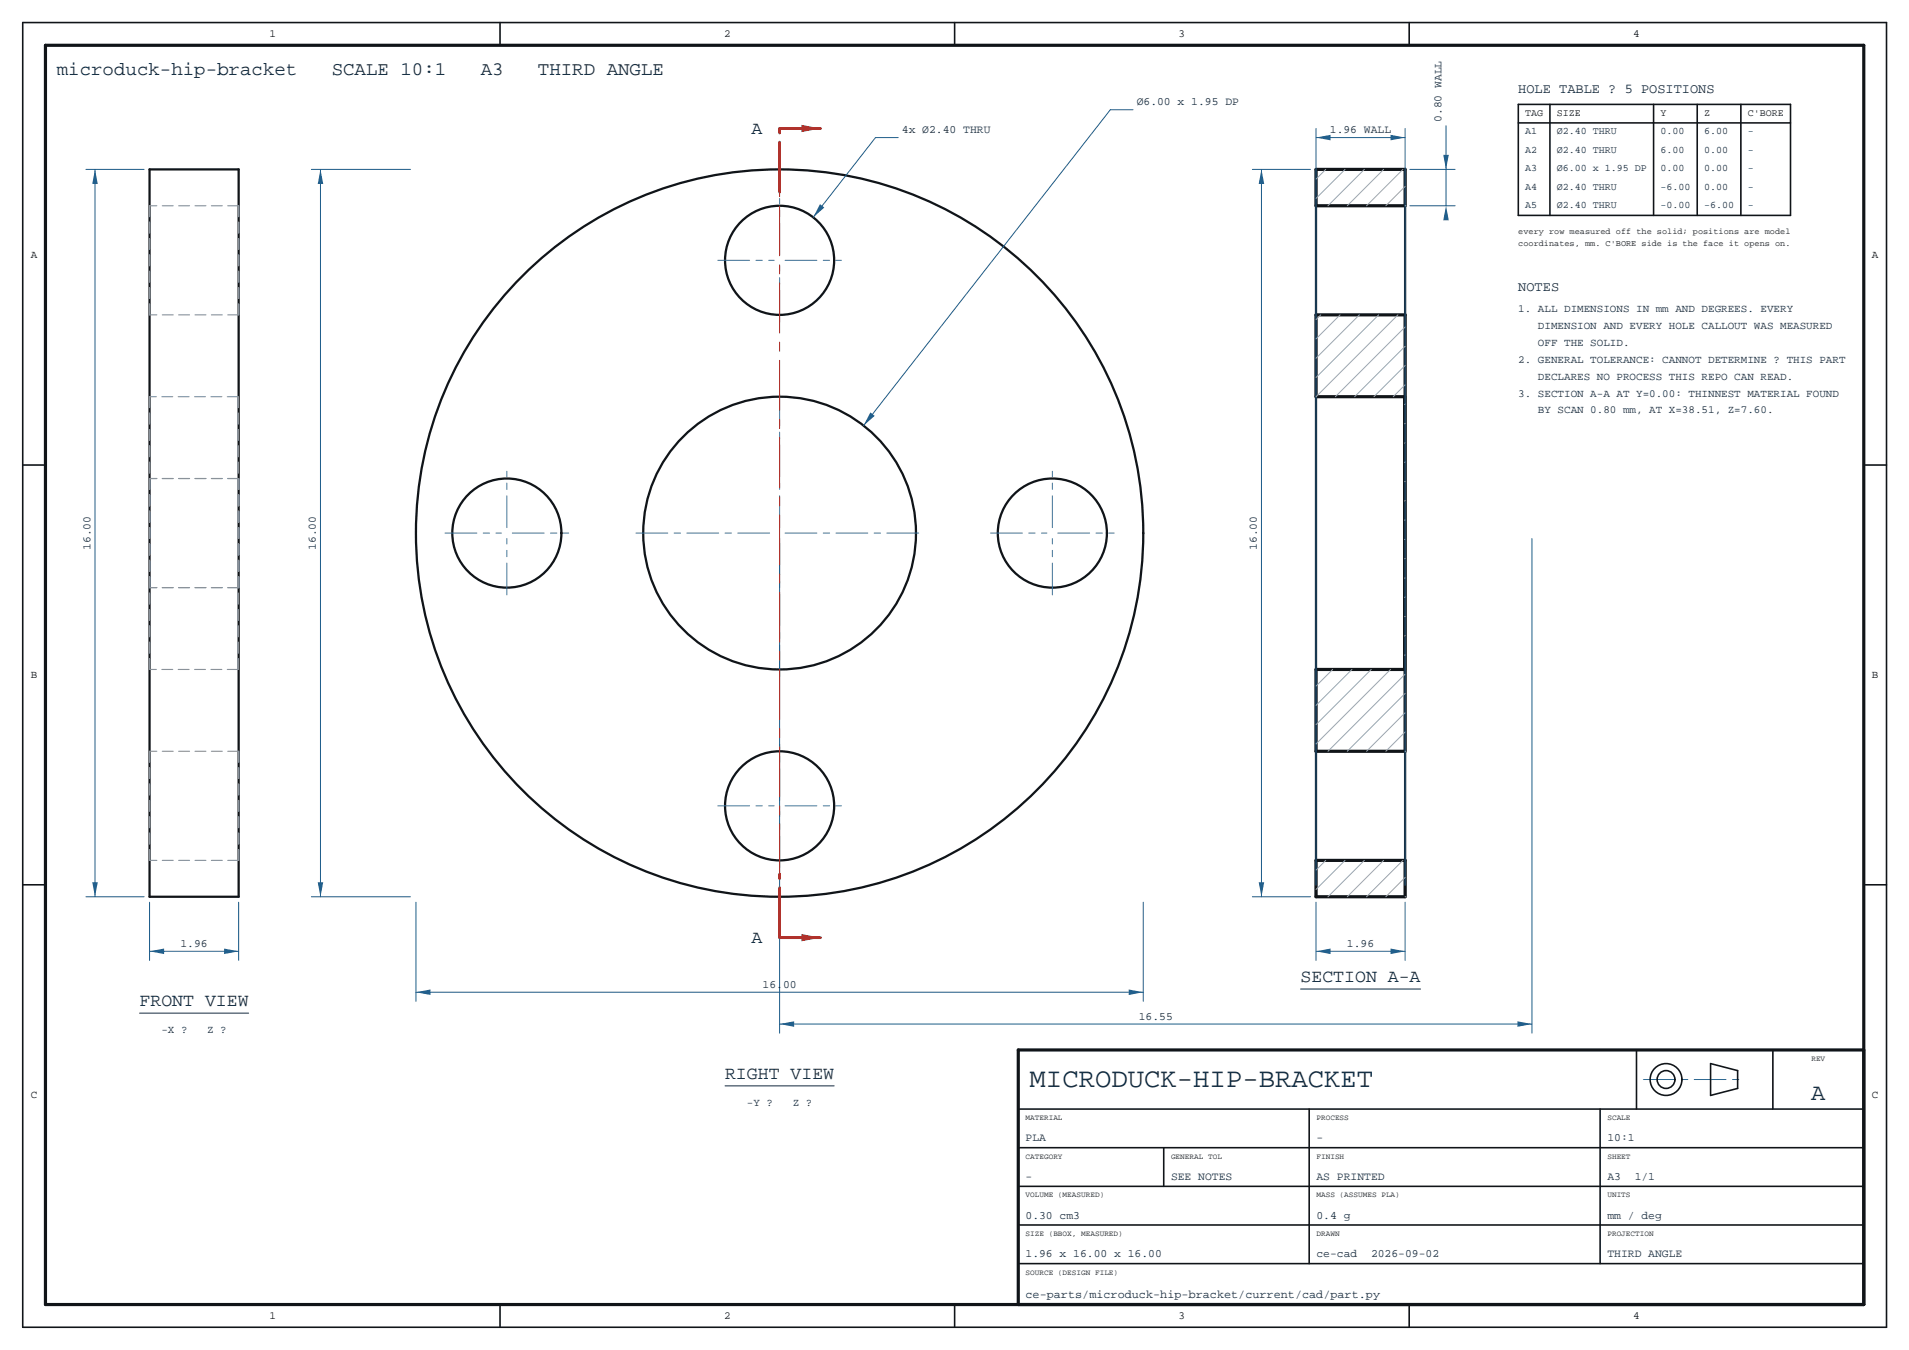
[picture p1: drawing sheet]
<svg xmlns="http://www.w3.org/2000/svg" width="420mm" height="297mm" viewBox="0 0 420 297" stroke-linecap="round" stroke-linejoin="round" font-family="sans-serif">
<g fill="none" stroke="#101418" stroke-width=".5">
<path d="M32.9 37.3h19.6v160h-19.6zM289.5 37.3v160M309.1 37.3v160"/>
<circle cx="171.5" cy="57.3" r="12"/>
<circle cx="111.5" cy="117.3" r="12"/>
<circle cx="171.5" cy="117.3" r="80"/>
<circle cx="171.5" cy="117.3" r="30"/>
<circle cx="231.5" cy="117.3" r="12"/>
<circle cx="171.5" cy="177.3" r="12"/>
</g>
<path d="M289.5 37.3h19.6v8h-19.6zM289.5 69.3h19.6v96h-19.6v-18h19.5v-60h-19.5zM289.5 189.3h19.6v8h-19.6z" fill="none" stroke="#101418" stroke-width=".7"/>
<g fill="none" stroke="#8892a0" stroke-width=".25" stroke-dasharray="2.4 1.2">
<path d="M32.9 45.3v24M52.5 45.3v24M52.5 45.3h-19.6M32.9 69.3v-24M52.5 69.3v-24M52.5 69.3h-19.6M32.9 87.3v60M52.4 87.3h-19.5M52.4 87.3v60M32.9 105.3v24M52.5 105.3v24M52.5 105.3h-19.6"/>
<path d="M32.9 129.3v-24M52.5 129.3v-24M52.5 129.3h-19.6M32.9 147.3v-60M52.4 147.3v-60M52.4 147.3h-19.5M32.9 165.3v24M52.5 165.3v24M52.5 165.3h-19.6M32.9 189.3v-24M52.5 189.3v-24M52.5 189.3h-19.6"/>
</g>
<g fill="none" stroke="#3a7d8c" stroke-width=".22" stroke-dasharray="7 1.4 1.4 1.4">
<path d="M157.9 57.3h12.4M171.5 56.1v-12.4M172.7 57.3h12.4M171.5 70.9v-12.4M97.9 117.3h12.4M111.5 116.1v-12.4M112.7 117.3h12.4M139.9 117.3h30.4M171.5 116.1v-30.4M172.7 117.3h30.4M217.9 117.3h12.4M231.5 116.1v-12.4"/>
<path d="M232.7 117.3h12.4M111.5 130.9v-12.4M231.5 130.9v-12.4M171.5 148.9v-30.4M157.9 177.3h12.4M171.5 176.1v-12.4M172.7 177.3h12.4M171.5 190.9v-12.4M361.5 237.5h22.3"/>
</g>
<path d="M91.5 198.5v21.8M251.5 198.5v21.8M91.5 218.3h160" fill="none" stroke="#1d5c8a" stroke-width=".22"/>
<g fill="#1d5c8a">
<path d="M91.5 218.3l3.2-.6v1.2z"/>
<path d="M248.3 217.7l3.2 .6-3.2 .6z"/>
</g>
<path d="M68.5 37.3h21.8M70.5 37.3v160M68.5 197.3h21.8" fill="none" stroke="#1d5c8a" stroke-width=".22"/>
<g fill="#1d5c8a">
<path d="M69.9 194.1h1.2l-.6 3.2z"/>
<path d="M70.5 37.3l.6 3.2h-1.2z"/>
<path d="M180.4 44.9l1 .8-2.5 2.1z"/>
</g>
<path d="M197.6 30.3h-5l-13.7 17.5" fill="none" stroke="#1d5c8a" stroke-width=".22"/>
<path d="M191.5 90.7l.9 .8-2.4 2.1z" fill="#1d5c8a"/>
<path d="M249.3 24.1h-5l-54.3 69.5M171.5 118.5v108.8M337 118.5v108.8M171.5 225.3h165.5" fill="none" stroke="#1d5c8a" stroke-width=".22"/>
<g fill="#1d5c8a">
<path d="M171.5 225.3l3.2-.6v1.2z"/>
<path d="M333.8 224.7l3.2 .6-3.2 .6z"/>
</g>
<path d="M32.9 198.5v12.8M52.5 198.5v12.8M32.9 209.3h19.6" fill="none" stroke="#1d5c8a" stroke-width=".22"/>
<g fill="#1d5c8a">
<path d="M32.9 209.3l3.2-.6v1.2z"/>
<path d="M49.3 208.7l3.2 .6-3.2 .6z"/>
</g>
<path d="M18.9 37.3h12.8M20.9 37.3v160M18.9 197.3h12.8" fill="none" stroke="#1d5c8a" stroke-width=".22"/>
<g fill="#1d5c8a">
<path d="M20.3 194.1h1.2l-.6 3.2z"/>
<path d="M20.9 37.3l.6 3.2h-1.2z"/>
</g>
<path d="M289.5 198.5v12.8M309.1 198.5v12.8M289.5 209.3h19.6" fill="none" stroke="#1d5c8a" stroke-width=".22"/>
<g fill="#1d5c8a">
<path d="M289.5 209.3l3.2-.6v1.2z"/>
<path d="M305.9 208.7l3.2 .6-3.2 .6z"/>
</g>
<path d="M275.5 37.3h12.8M277.5 37.3v160M275.5 197.3h12.8" fill="none" stroke="#1d5c8a" stroke-width=".22"/>
<g fill="#1d5c8a">
<path d="M276.9 194.1h1.2l-.6 3.2z"/>
<path d="M277.5 37.3l.6 3.2h-1.2z"/>
</g>
<path d="M310.2 37.3h9.9M318.1 37.3v8M310.2 45.3h9.9" fill="none" stroke="#1d5c8a" stroke-width=".22"/>
<g fill="#1d5c8a">
<path d="M318.1 45.3l.6 3.2h-1.2z"/>
<path d="M317.5 34.1h1.2l-.6 3.2z"/>
</g>
<path d="M289.5 28.3v166.5M289.5 30.3h19.6M309.1 28.3v166.5M318.1 27.7v9.6" fill="none" stroke="#1d5c8a" stroke-width=".22"/>
<g fill="#1d5c8a">
<path d="M289.5 30.3l3.2-.6v1.2z"/>
<path d="M305.9 29.7l3.2 .6-3.2 .6z"/>
</g>
<path d="M286.1 217.6h26.4M30.7 222.9h24M159.5 238.9h24" fill="none" stroke="#12283c" stroke-width=".22"/>
<g fill="none" stroke="#9aa4b2" stroke-width=".22">
<path d="M291.7 37.3l-2.2 2.1M295.9 37.3l-6.4 6.4M300.2 37.3l-8 8M304.4 37.3l-8 8M308.7 37.3l-8 8M309.1 45.3h.1M309.1 41l-4.2 4.3M290.6 69.3l-1.1 1M294.8 69.3l-5.3 5.3M299.1 69.3l-9.6 9.5M303.3 69.3l-13.8 13.8M307.6 69.3l-18 18"/>
<path d="M309.1 76.2l-11.1 11.1M309.1 71.9l-15.3 15.4M309.1 97.4l-.1 .1M309.1 93.1l-.1 .1M309.1 88.9l-.1 .1M309.1 84.7l-2.6 2.6M309.1 80.4l-6.8 6.9M309.1 118.6l-.1 .1M309.1 114.4l-.1 .1M309.1 110.1l-.1 .1M309.1 105.9l-.1 .1M309.1 101.6l-.1 .1"/>
<path d="M309.1 139.8l-.1 .1M309.1 135.6l-.1 .1M309.1 131.3l-.1 .1M309.1 127.1l-.1 .1M309.1 122.9l-.1 .1M293.2 147.3l-3.7 3.6M297.4 147.3l-7.9 7.9M301.7 147.3l-12.2 12.1M305.9 147.3l-16.4 16.4M309.1 156.8l-8.4 8.5M309.1 152.6l-12.7 12.7M309.1 148.3l-16.9 17"/>
<path d="M309.1 144.1l-.1 .1M309.1 165.3h.1M309.1 161l-4.2 4.3M291.7 189.3l-2.2 2.1M295.9 189.3l-6.4 6.4M300.2 189.3l-8 8M304.4 189.3l-8 8M308.7 189.3l-8 8M309.1 197.3h.1M309.1 193l-4.2 4.3"/>
</g>
<path d="M171.5 42.3v-14M171.5 206.3v-14M171.5 206.3h9" fill="none" stroke="#b3261e" stroke-width=".6" stroke-dasharray="11 2 2 2"/>
<path d="M176.3 205.5l4.2 .8-4.2 .8z" fill="#b3261e"/>
<path d="M171.5 28.3h9" fill="none" stroke="#b3261e" stroke-width=".6" stroke-dasharray="11 2 2 2"/>
<path d="M176.3 27.5l4.2 .8-4.2 .8z" fill="#b3261e"/>
<path d="M171.5 192.3v-150" fill="none" stroke="#b3261e" stroke-width=".22" stroke-dasharray="11 2 2 2"/>
<path d="M10 10h400.1v277h-400.1zM410.1 231h-186.1v56" fill="none" stroke="#101418" stroke-width=".7"/>
<g fill="none" stroke="#101418" stroke-width=".35">
<path d="M5 5h410.1v287h-410.1zM110 5v5M210 5v5M310 5v5M334 23h59.9v24.4h-59.9zM334 27h59.9M341 23v24.4M363.8 23v24.4M373.4 23v24.4M383 23v24.4M5 102.3h5M410.1 102.3h5"/>
<path d="M5 194.7h5M410.1 194.7h5M360 231v13M376.3 234l6 1.5v4l-6 1.5zM390 231v13M224 244h186.1M224 252.5h186.1M256 252.5v8.5M288 244v34M352 244v34M224 278h186.1M224 269.5h186.1"/>
<path d="M224 261h186.1M110 287v5M210 287v5M310 287v5"/>
<circle cx="366.5" cy="237.5" r="3.5"/>
<circle cx="366.5" cy="237.5" r="1.96"/>
</g>
<text font-size="6" fill="#12283c" x="226.5" y="239.2">MICRODUCK-HIP-BRACKET</text>
<text font-size="5.2" fill="#12283c" x="398.5" y="242">A</text>
<g font-size="4.2" fill="#12283c">
<text x="12.5" y="16.5">microduck-hip-bracket</text>
<text x="73" y="16.5">SCALE 10:1</text>
<text x="105.8" y="16.5">A3</text>
<text x="118.4" y="16.5">THIRD ANGLE</text>
</g>
<g font-size="4" fill="#12283c">
<text x="165.3" y="29.4">A</text>
<text x="165.3" y="207.4">A</text>
<text x="286.1" y="216">SECTION A-A</text>
<text x="30.7" y="221.3">FRONT VIEW</text>
<text x="159.5" y="237.3">RIGHT VIEW</text>
</g>
<g font-size="3" fill="#12283c">
<text x="334" y="20.5">HOLE TABLE ? 5 POSITIONS</text>
<text x="334" y="64">NOTES</text>
</g>
<text font-size="2.6" fill="#12283c" x="225.6" y="285.6">ce-parts/microduck-hip-bracket/current/cad/part.py</text>
<g font-size="2.5" fill="#12283c">
<text x="250.1" y="23.1">Ø6.00 x 1.95 DP</text>
<text x="198.4" y="29.3">4x Ø2.40 THRU</text>
<text x="292.6" y="29.3">1.96 WALL</text>
<text x="317.1" y="26.9" transform="rotate(-90 317.1 26.9)">0.80 WALL</text>
<text x="19.9" y="121" transform="rotate(-90 19.9 121)">16.00</text>
<text x="69.5" y="121" transform="rotate(-90 69.5 121)">16.00</text>
<text x="276.5" y="121" transform="rotate(-90 276.5 121)">16.00</text>
<text x="39.7" y="208.3">1.96</text>
<text x="296.3" y="208.3">1.96</text>
<text x="167.8" y="217.3">16.00</text>
<text x="250.5" y="224.3">16.55</text>
<text x="225.6" y="251.1">PLA</text>
<text x="289.6" y="251.1">-</text>
<text x="353.6" y="251.1">10:1</text>
<text x="225.6" y="259.6">-</text>
<text x="257.6" y="259.6">SEE NOTES</text>
<text x="289.6" y="259.6">AS PRINTED</text>
<text x="353.6" y="259.6">A3</text>
<text x="359.6" y="259.6">1/1</text>
<text x="225.6" y="268.1">0.30 cm3</text>
<text x="289.6" y="268.1">0.4 g</text>
<text x="353.6" y="268.1">mm / deg</text>
<text x="225.6" y="276.6">1.96 x 16.00 x 16.00</text>
<text x="289.6" y="276.6">ce-cad</text>
<text x="301.6" y="276.6">2026-09-02</text>
<text x="353.6" y="276.6">THIRD ANGLE</text>
</g>
<g font-size="2.4" fill="#101418">
<text x="59.3" y="8.1">1</text>
<text x="159.3" y="8.1">2</text>
<text x="259.3" y="8.1">3</text>
<text x="359.3" y="8.1">4</text>
<text x="6.8" y="56.8">A</text>
<text x="411.8" y="56.8">A</text>
<text x="6.8" y="149.2">B</text>
<text x="411.8" y="149.2">B</text>
<text x="6.8" y="241.5">C</text>
<text x="411.8" y="241.5">C</text>
<text x="59.3" y="290.2">1</text>
<text x="159.3" y="290.2">2</text>
<text x="259.3" y="290.2">3</text>
<text x="359.3" y="290.2">4</text>
</g>
<g font-size="2.4" fill="#12283c">
<text x="334" y="68.6">1. ALL DIMENSIONS IN mm AND DEGREES. EVERY</text>
<text x="338.4" y="72.4">DIMENSION AND EVERY HOLE CALLOUT WAS MEASURED</text>
<text x="338.4" y="76.1">OFF THE SOLID.</text>
<text x="334" y="79.8">2. GENERAL TOLERANCE: CANNOT DETERMINE ? THIS PART</text>
<text x="338.4" y="83.5">DECLARES NO PROCESS THIS REPO CAN READ.</text>
<text x="334" y="87.2">3. SECTION A-A AT Y=0.00: THINNEST MATERIAL FOUND</text>
<text x="338.4" y="91">BY SCAN 0.80 mm, AT X=38.51, Z=7.60.</text>
<text x="35.5" y="227.3">-X ?</text>
<text x="45.6" y="227.3">Z ?</text>
<text x="164.3" y="243.3">-Y ?</text>
<text x="174.4" y="243.3">Z ?</text>
</g>
<g font-size="2.2" fill="#12283c">
<text x="335.5" y="29.5">A1</text>
<text x="342.5" y="29.5">Ø2.40 THRU</text>
<text x="365.3" y="29.5">0.00</text>
<text x="374.9" y="29.5">6.00</text>
<text x="384.5" y="29.5">-</text>
<text x="335.5" y="33.6">A2</text>
<text x="342.5" y="33.6">Ø2.40 THRU</text>
<text x="365.3" y="33.6">6.00</text>
<text x="374.9" y="33.6">0.00</text>
<text x="384.5" y="33.6">-</text>
<text x="335.5" y="37.6">A3</text>
<text x="335.5" y="41.7">A4</text>
<text x="342.5" y="37.6">Ø6.00 x 1.95 DP</text>
<text x="342.5" y="41.7">Ø2.40 THRU</text>
<text x="365.3" y="37.6">0.00</text>
<text x="365.3" y="41.7">-6.00</text>
<text x="374.9" y="37.6">0.00</text>
<text x="374.9" y="41.7">0.00</text>
<text x="384.5" y="37.6">-</text>
<text x="384.5" y="41.7">-</text>
<text x="335.5" y="45.8">A5</text>
<text x="342.5" y="45.8">Ø2.40 THRU</text>
<text x="365.3" y="45.8">-0.00</text>
<text x="374.9" y="45.8">-6.00</text>
<text x="384.5" y="45.8">-</text>
</g>
<g font-size="2.2" fill="#101418">
<text x="335.5" y="25.4">TAG</text>
<text x="342.5" y="25.4">SIZE</text>
<text x="365.3" y="25.4">Y</text>
<text x="374.9" y="25.4">Z</text>
<text x="384.5" y="25.4">C'BORE</text>
</g>
<g font-size="1.9" fill="#101418">
<text x="334" y="51.4">every row measured off the solid; positions are model</text>
<text x="334" y="54.2">coordinates, mm. C'BORE side is the face it opens on.</text>
</g>
<g font-size="1.7" fill="#101418">
<text x="398.5" y="233.4">REV</text>
<text x="225.6" y="246.4">MATERIAL</text>
<text x="289.6" y="246.4">PROCESS</text>
<text x="353.6" y="246.4">SCALE</text>
<text x="225.6" y="254.9">CATEGORY</text>
<text x="257.6" y="254.9">GENERAL TOL</text>
<text x="289.6" y="254.9">FINISH</text>
<text x="353.6" y="254.9">SHEET</text>
<text x="225.6" y="263.4">VOLUME (MEASURED)</text>
<text x="289.6" y="263.4">MASS (ASSUMES PLA)</text>
<text x="353.6" y="263.4">UNITS</text>
<text x="225.6" y="271.9">SIZE (BBOX, MEASURED)</text>
<text x="289.6" y="271.9">DRAWN</text>
<text x="353.6" y="271.9">PROJECTION</text>
<text x="225.6" y="280.4">SOURCE (DESIGN FILE)</text>
</g>
</svg>
